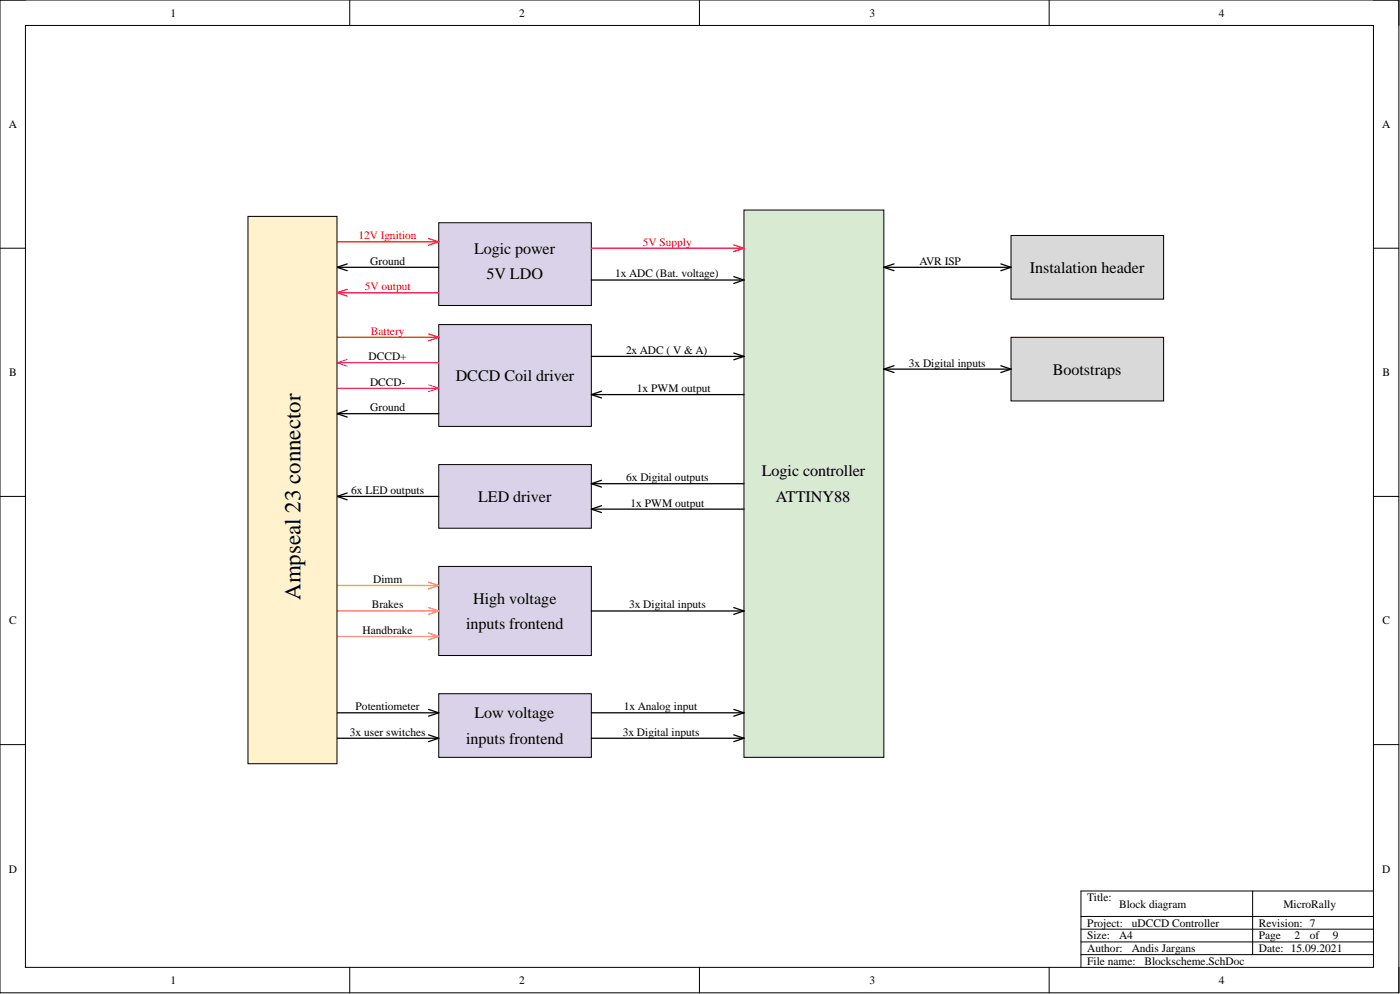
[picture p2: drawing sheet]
<svg xmlns="http://www.w3.org/2000/svg" width="279mm" height="198mm" viewBox="0 0 279 198" stroke-linecap="round" stroke-linejoin="round" font-family="sans-serif">
<g fill="none" stroke="#000" stroke-width=".2">
<path d="M0 0h279.2v198h-279.2zM0 0h5.1M5.1 5.1h269v187.9h-269zM69.8 0v5.1M139.6 0v5.1M209.4 0v5.1M274.1 0h5.1v5.1M0 49.5h5.1M274.1 49.5h5.1M0 99h5.1M274.1 99h5.1M0 148.5h5.1"/>
<path d="M274.1 148.5h5.1M250 177.7v12.7M274.1 177.7h-58.4v15.3M69.8 193v5M139.6 193v5M209.4 193v5M215.7 182.8h58.4M215.7 190.4h58.4M215.7 185.3h58.4M215.7 187.9h58.4M279.2 193v5"/>
</g>
<path d="M87.6 64.7h30.4v20.4h-30.4z" fill-rule="evenodd" fill="#d9d2e9"/>
<path d="M87.6 64.7h30.4v20.4h-30.4z" fill="none" stroke="#000" stroke-width=".2"/>
<path d="M67.3 67.3h20.3M85.5 66.6l2.1 .7M87.6 67.3l-2.1 .7" fill="none" stroke="#f00" stroke-width=".25"/>
<path d="M67.3 77.4h20.3M67.3 72.4h20.3M67.3 72.4l2 .6M69.3 71.7l-2 .7M85.5 76.8l2.1 .6M87.6 77.4l-2.1 .7" fill="none" stroke="#f0f" stroke-width=".25"/>
<path d="M87.6 92.7h30.4v12.7h-30.4z" fill-rule="evenodd" fill="#d9d2e9"/>
<path d="M87.6 92.7h30.4v12.7h-30.4z" fill="none" stroke="#000" stroke-width=".2"/>
<path d="M67.3 99h20.3M67.3 99l2 .7M69.3 98.3l-2 .7" fill="none" stroke="#000" stroke-width=".25"/>
<path d="M87.6 113h30.4v17.7h-30.4z" fill-rule="evenodd" fill="#d9d2e9"/>
<path d="M87.6 113h30.4v17.7h-30.4z" fill="none" stroke="#000" stroke-width=".2"/>
<path d="M87.6 138.4h30.4v12.7h-30.4z" fill-rule="evenodd" fill="#d9d2e9"/>
<path d="M87.6 138.4h30.4v12.7h-30.4z" fill="none" stroke="#000" stroke-width=".2"/>
<path d="M87.6 44.4h30.4v16.5h-30.4z" fill-rule="evenodd" fill="#d9d2e9"/>
<path d="M87.6 44.4h30.4v16.5h-30.4z" fill="none" stroke="#000" stroke-width=".2"/>
<path d="M67.3 116.8h20.3M85.5 116.1l2.1 .7M87.6 116.8l-2.1 .7M67.3 126.9h20.3M67.3 121.9h20.3M85.5 126.3l2.1 .6M85.5 121.2l2.1 .7M87.6 126.9l-2.1 .7M87.6 121.9l-2.1 .6" fill="none" stroke="#f90" stroke-width=".25"/>
<path d="M67.3 53.3h20.3M67.3 53.3l2 .7M69.3 52.6l-2 .7M67.3 82.5h20.3M67.3 82.5l2 .7M69.3 81.8l-2 .7M67.3 142.2h20.3M67.3 147.3h20.3M85.5 141.5l2.1 .7M85.5 146.6l2.1 .7M87.6 142.2l-2.1 .7M87.6 147.3l-2.1 .6" fill="none" stroke="#000" stroke-width=".25"/>
<path d="M67.3 48.2h20.3M85.5 47.6l2.1 .6M87.6 48.2l-2.1 .7" fill="none" stroke="#f00" stroke-width=".25"/>
<path d="M49.5 43.2h17.8v109.1h-17.8z" fill-rule="evenodd" fill="#fff2cc"/>
<path d="M49.5 43.2h17.8v109.1h-17.8z" fill="none" stroke="#000" stroke-width=".2"/>
<path d="M67.3 58.4h20.3M67.3 58.4l2 .7M69.3 57.7l-2 .7" fill="none" stroke="#f00" stroke-width=".25"/>
<path d="M148.5 41.9h27.9v109.2h-27.9z" fill-rule="evenodd" fill="#d9ead3"/>
<path d="M148.5 41.9h27.9v109.2h-27.9z" fill="none" stroke="#000" stroke-width=".2"/>
<g fill="none" stroke="#000" stroke-width=".25">
<path d="M118 55.9h30.5M146.4 55.2l2.1 .7M148.5 55.9l-2.1 .6M118 71.1h30.5M118 78.7h30.5M118 78.7l2 .7M120 78l-2 .7M146.4 70.4l2.1 .7M148.5 71.1l-2.1 .7M118 96.5h30.5M118 96.5l2 .7M120 95.8l-2 .7"/>
<path d="M118 101.6h30.5M118 101.6l2 .6M120 100.9l-2 .7M118 121.9h30.5M146.4 121.2l2.1 .7M148.5 121.9l-2.1 .6M118 147.3h30.5M118 142.2h30.5M146.4 146.6l2.1 .7M146.4 141.5l2.1 .7M148.5 147.3l-2.1 .6M148.5 142.2l-2.1 .7"/>
</g>
<path d="M118 49.5h30.5M146.4 48.8l2.1 .7M148.5 49.5l-2.1 .7" fill="none" stroke="#f00" stroke-width=".25"/>
<path d="M201.8 47h30.4v12.7h-30.4z" fill-rule="evenodd" fill="#d9d9d9"/>
<path d="M201.8 47h30.4v12.7h-30.4z" fill="none" stroke="#000" stroke-width=".2"/>
<path d="M176.4 53.3h25.4M176.4 53.3l2 .7M178.4 52.6l-2 .7M199.7 52.6l2.1 .7M201.8 53.3l-2.1 .7" fill="none" stroke="#000" stroke-width=".25"/>
<path d="M201.8 67.3h30.4v12.7h-30.4z" fill-rule="evenodd" fill="#d9d9d9"/>
<path d="M201.8 67.3h30.4v12.7h-30.4z" fill="none" stroke="#000" stroke-width=".2"/>
<path d="M176.4 73.6h25.4M176.4 73.6l2 .7M178.4 72.9l-2 .7M199.7 72.9l2.1 .7M201.8 73.6l-2.1 .7" fill="none" stroke="#000" stroke-width=".25"/>
<text font-size="4.6" x="59.9" y="119.6" transform="rotate(-90 59.9 119.6)">Ampseal 23 connector</text>
<g font-size="3.2">
<text x="94.6" y="50.6">Logic power</text>
<text x="97.1" y="55.7">5V LDO</text>
<text x="205.5" y="54.4">Instalation header</text>
<text x="90.9" y="76">DCCD Coil driver</text>
<text x="210.1" y="74.7">Bootstraps</text>
<text x="152.1" y="95">Logic controller</text>
<text x="95.4" y="100.1">LED driver</text>
<text x="154.9" y="100.1">ATTINY88</text>
<text x="93" y="125.5">inputs frontend</text>
<text x="94.5" y="120.4">High voltage</text>
<text x="94.7" y="143.3">Low voltage</text>
<text x="93" y="148.4">inputs frontend</text>
</g>
<g font-size="2.3">
<text x="34.1" y="3.3">1</text>
<text x="103.6" y="3.3">2</text>
<text x="173.5" y="3.3">3</text>
<text x="243.2" y="3.3">4</text>
<text x="1.7" y="25.5">A</text>
<text x="275.8" y="25.5">A</text>
<text x="73.9" y="52.8">Ground</text>
<text x="183.5" y="52.8">AVR ISP</text>
<text x="122.8" y="55.3">1x ADC (Bat. voltage)</text>
<text x="73.6" y="71.8">DCCD+</text>
<text x="125" y="70.6">2x ADC ( V &amp; A)</text>
<text x="1.8" y="75">B</text>
<text x="73.9" y="76.9">DCCD-</text>
<text x="181.4" y="73.1">3x Digital inputs</text>
<text x="275.9" y="75">B</text>
<text x="73.9" y="82">Ground</text>
<text x="127.1" y="78.2">1x PWM output</text>
<text x="125" y="96">6x Digital outputs</text>
<text x="70.1" y="98.5">6x LED outputs</text>
<text x="125.8" y="101">1x PWM output</text>
<text x="74.5" y="116.3">Dimm</text>
<text x="1.8" y="124.5">C</text>
<text x="74.2" y="121.4">Brakes</text>
<text x="125.5" y="121.4">3x Digital inputs</text>
<text x="275.9" y="124.5">C</text>
<text x="72.4" y="126.4">Handbrake</text>
<text x="71" y="141.7">Potentiometer</text>
<text x="124.5" y="141.7">1x Analog input</text>
<text x="69.8" y="146.7">3x user switches</text>
<text x="124.3" y="146.7">3x Digital inputs</text>
<text x="1.7" y="174">D</text>
<text x="217" y="179.7">Title:</text>
<text x="275.8" y="174">D</text>
<text x="217" y="184.8">Project:</text>
<text x="223.3" y="181">Block diagram</text>
<text x="225.9" y="184.8">uDCCD Controller</text>
<text x="251.3" y="184.8">Revision: 7</text>
<text x="256.1" y="181">MicroRally</text>
<text x="217" y="189.9">Author:</text>
<text x="217" y="187.4">Size:</text>
<text x="223.3" y="187.4">A4</text>
<text x="225.9" y="189.9">Andis Jargans</text>
<text x="251.3" y="189.9">Date: 15.09.2021</text>
<text x="251.3" y="187.4">Page</text>
<text x="258.4" y="187.4">2</text>
<text x="261.4" y="187.4">of</text>
<text x="266" y="187.4">9</text>
<text x="34.1" y="196.3">1</text>
<text x="103.6" y="196.3">2</text>
<text x="173.5" y="196.3">3</text>
<text x="217" y="192.4">File name:</text>
<text x="228.4" y="192.4">Blockscheme.SchDoc</text>
<text x="243.2" y="196.3">4</text>
</g>
<g font-size="2.3" fill="#f00">
<text x="71.5" y="47.7">12V Ignition</text>
<text x="128.3" y="49">5V Supply</text>
<text x="72.8" y="57.9">5V output</text>
<text x="74" y="66.8">Battery</text>
</g>
</svg>
